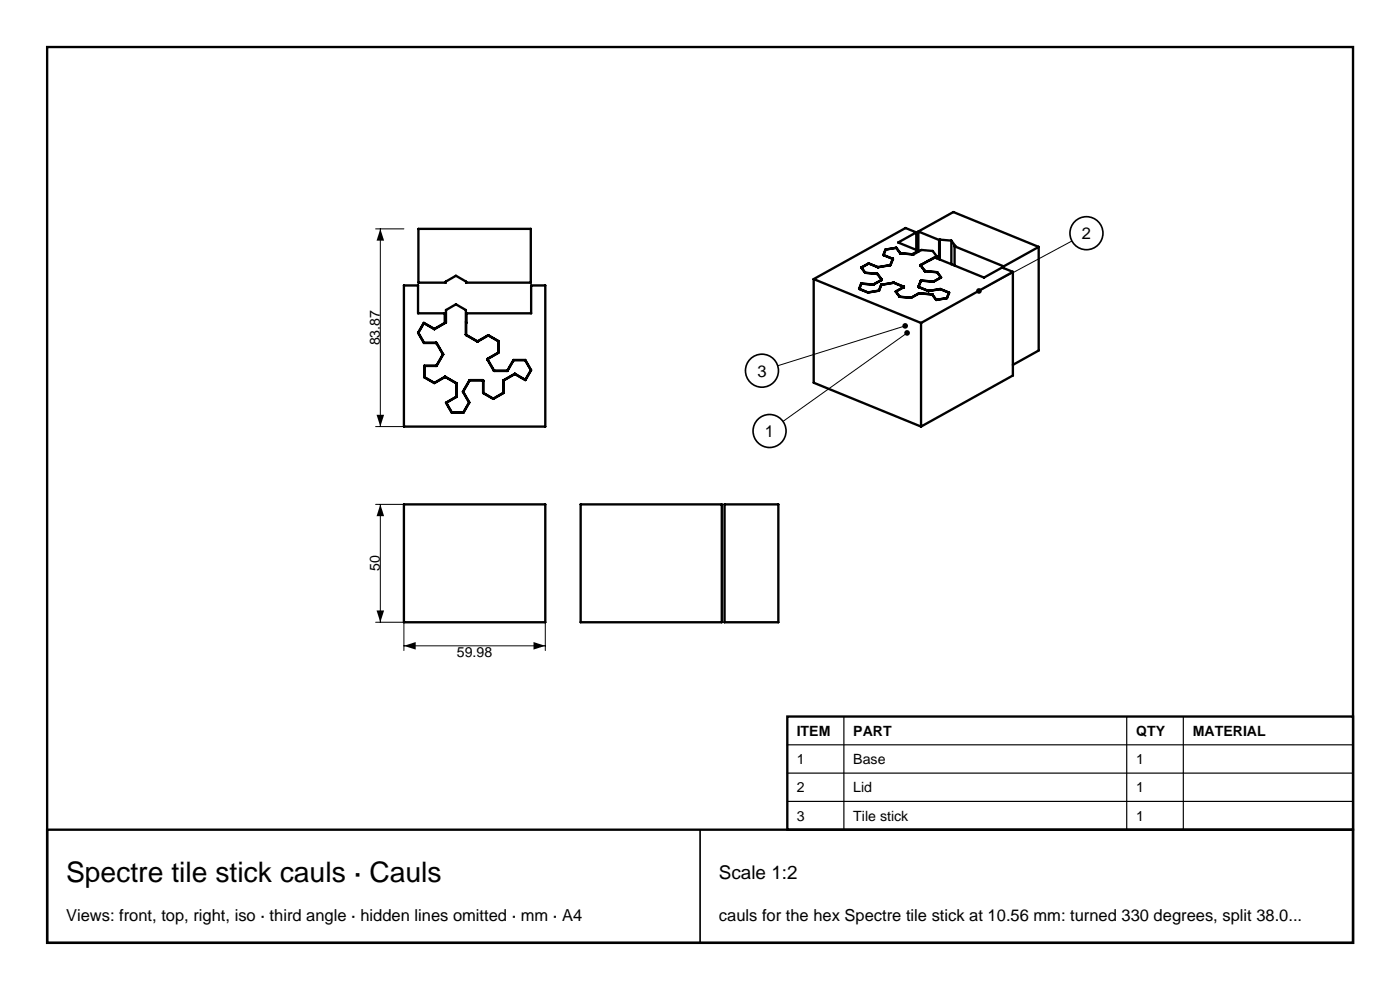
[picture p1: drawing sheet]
<svg xmlns="http://www.w3.org/2000/svg" width="297mm" height="210mm" viewBox="0 0 297 210" stroke-linecap="round" stroke-linejoin="round" font-family="sans-serif">
<g fill="none" stroke="#000" stroke-width=".5">
<path d="M10 10h277v190h-277zM88.8 48.5h23.8v11.5h-13.7v-.3l-2.2-1.2-2.1 1.2v.3h-5.8zM172.6 59.2v22l22.8 9.3M172.6 59.2l22.8 9.3M182.8 56.8h.1M182.8 56.8l.8 1.1M183.6 57.9h.1M183.6 57.9l2.5 .2M184.3 55.9h.1M184.3 55.9l-1.6 .8 .8 1.2 2.5 .2M184.3 55.9l1.9 .7M184.3 55.9l-1.5 .9"/>
<path d="M184.3 55.9l1.9 .8M186 58.1h.1M186.1 58.1h.1M186.1 58.1l.1 .1M186.1 58.1l.9 1.2M186.2 58.1h.1M186.2 56.7h.1M186.2 58.1v.1M186.2 58.1l.9 1.3M186.2 56.6v.1M186.3 56.7h.1M187 59.4h.1"/>
<path d="M187 59.3l-1.7 1M187 59.4l-1.7 1M187.1 59.4h-.1M187.1 59.4h.1M187.1 59.3h.1M187.4 54.1h.1M187.4 54.1l2 .8M187.8 52.9v.2M187.8 52.9l-.4 1.2 1.9 .8M188.8 56.3l-2.5 .4M188.8 56.2v.1M188.8 56.2h.1"/>
<path d="M188.9 56.3h-.1M188.9 56.2h-.1M188.9 56.2v.1M188.9 56.2l-.1 .1M188.9 56.2h.1M189.3 54.9h.1M189.4 54.9h.1M189.4 54.9v.2M189.4 55l-.5 1.2M189.4 54.9v.1M189.5 60h.1M189.5 60l-2.5 .4"/>
<path d="M189.6 60h.1M189.6 60h-.1M189.7 60h.1M190.1 52.6l-2.2 .4-.5 1.1M190.1 52.5v.1M190.1 52.5l-2.3 .4M190.1 52.5l.9 1.2M190.9 53.7h.1M191 53.7h.1M191.1 53.7h.1M191.1 53.7l2.6 .3M191.1 53.7l2.5 .2"/>
<path d="M193.6 53.9v.1M193.7 54h.1M193.8 54h-.1M193.8 54h.1M193.8 54l1.7-1 2.4 .2 .8 1.1M194.4 49.3l-2.3-.9-19.5 10.8M194.4 49.3v3.7M194.4 49.3l-3.9 2.1 4.3 1.8M194.8 49.1v4.1M194.8 49.1l7.4-4.1 18.2 7.4M194.8 49.1l4.4 1.8M194.8 53.2v.2"/>
<path d="M194.8 53.2l-1.2 .7M195.3 56.3h.1M195.3 56.2v.1M195.3 56.3l.9 1.2M195.3 56.2h.1M195.3 59.6l-.5 1.2M195.3 56.2v.2M195.3 59.6h.1M195.3 56.2l3-1.6 10.5 4.3 3.8-2.2 2.3 1M195.3 59.5v.2M195.4 59.6l-.5 1.2M195.4 59.5h-.1"/>
<path d="M195.4 59.6h.1M195.4 59.5v.1M195.4 59.5h.1M195.5 59.5h-.1M195.5 59.5h.1M196.2 57.5h.1M196.3 57.5h.1M196.3 57.5l2.5 .2M198.7 54.3l-3.4 1.9M198.7 54.3v.5M198.8 57.8l.8 1.1M198.8 57.7v.1"/>
<path d="M198.8 57.7l.9 1.2-1.7 .9-2.5-.3M199.2 50.9v4.1M199.4 50.8v4.2M199.4 50.8l-.2 .1M199.4 50.8l2.4 .2M199.6 58.9h.1M201.8 51l.9 1.2h-.2M201.8 51v5M202.5 52.2l10.4 4.3M202.5 52.2v4.1M212.9 56.5v.4M214.9 57.7v22l-19.5 10.8"/>
<path d="M214.9 57.7l-19.5 10.8M220.4 52.4v22l-5.5 3M220.4 52.4l-7.5 4.1M92.1 69.8h.1M92.1 69.8l-2.2-1.3-1.2 2.1 1.3 2.1h2.5M92.1 69.7l-2.2-1.2-1.2 2.1 1.2 2.2h2.6M92.1 69.7v.1M92.2 69.8h.1M92.5 77.6h-2.5v2.4l2.1 1.3 2.3-1.3M92.5 72.7h.1M92.5 77.6h-2.5v2.4l2.1 1.2 2.2-1.3M92.5 77.6h.1"/>
<path d="M92.6 72.7h.1M92.6 72.8h.1M92.6 77.6h-.1M92.6 77.6h.1M92.6 77.5v.1M92.6 72.7v.1M92.6 72.8l1.3 2.3M92.6 72.8l1.4 2.3M93.9 75.2l-1.3 2.3M93.9 75.2h.1M93.9 75.1v.1M94 75.1h.1"/>
<path d="M94 75.2l-1.4 2.4M94 75.1v.1M94 75.2h.1M94.4 79.9h-.1M94.4 80h.1M94.4 79.9h.1M94.5 80h.1M94.5 79.9h.1M94.5 80l2.3 1.3M94.5 79.9l2.3 1.4M94.5 68.4l-2.3 1.4M94.6 68.4h.1"/>
<path d="M94.6 68.3v-2.5l2.1-1.3 2.1 1.3v5.1M94.6 68.3v.1M98.8 70.9v.1M98.8 71h.1M98.9 71h.1M98.9 71v.1M98.9 71.1h.1M98.9 68.5l.1-2h13.7v-6h3v30h-30v-30h3v6h5.6l.1 2-2.2 1.2M98.9 70.9v.1M98.9 71.1l2.3 1.3M101.2 72.4h.1M101.3 72.4h.1"/>
<path d="M101.4 72.4h-.1M101.4 72.4l2.2-1.3 2.1 1.2v2.5l-2.2 1.3M101.4 72.4l2.2-1.2 2.1 1.2v2.4l-2.2 1.3M103.4 76.2v.1M103.4 76.2h.1M103.4 76.3h.1M103.4 76.3l1.4 2.3M103.5 76.1h-.1M103.5 76.2v.1M103.5 76.3h.1M103.5 76.2h.1M103.5 76.3l1.3 2.3"/>
<path d="M103.5 76.1h.1M103.5 76.1v.1M104.8 78.6v.1M104.8 78.6h.1M104.8 78.7h.1M104.9 78.7h2.6M104.9 78.6h.1M104.9 78.6h2.6M107.6 78.6h-.1M107.6 78.7h-.1M107.6 78.6h.1M107.6 78.7h.1"/>
<path d="M107.7 78.6h-.1M107.7 78.6l1.2-2.2h2.5l1.3 2.1-1.2 2.1-2.2-1.2M107.7 78.6l-.1 .1M107.7 78.6l1.3-2.2h2.4l1.2 2.1-1.2 2.1-2.1-1.3M107.7 78.6h.1M109.1 79.3l-2.3 1.4M109.2 79.3h-.1M109.2 79.4l-2.3 1.3M109.2 79.3h.1M109.2 79.4h.1M109.3 79.3h.1M182.3 61.3h.1"/>
<path d="M182.3 61.3l1.8 .7M182.7 60.1v.2M182.7 60.1l-.5 1.2 1.9 .8M182.7 60.1l2.5 .3M182.7 60.2l-.4 1.1M184.1 62v.1M185.2 60.4h.1M185.3 60.3v.1M185.3 60.3l-.1 .1M186.9 60.5l-.5 1.2M186.9 60.4v.2M186.9 60.4v.1"/>
<path d="M186.9 60.4h.1M187 60.4h-.1M187 60.5l-.5 1.2-2.4 .4M187 60.4v.1M187 60.4l-.1 .1M187 60.4h.1M189.7 60l2 .8M190.1 61.8v.1M190.1 61.8l.8 1.1M190.9 62.9v.1M191.7 60.9l-1.7 .9 .8 1.2 2.5 .2M191.7 60.9h.1"/>
<path d="M191.7 60.8h.1M191.7 60.8v.1M191.7 60.9l-1.6 .9M191.7 60.8l.1 .1M191.8 60.9h-.1M191.8 60.9h.1M193.3 63.2h.1M194.8 60.8h.1M194.8 60.8l.1 .1M194.8 60.9h.1M194.9 60.9h.1M194.9 60.8v.1"/>
<path d="M194.9 60.8h.1M194.9 60.9l2 .8M194.9 62.2v.1M194.9 62.2l-1.6 1M194.9 62.2h.1M195 62.3l-1.7 .9M195 62.2l-.1 .1M195 62.2h-.1M195 62.2v.1M195 62.2h.1M195.1 62.2h.1M195.1 62.2h-.1"/>
<path d="M195.1 62.2l2.6 .3M195.1 62.2l2.6 .2M195.4 68.5v22M196.9 61.7h.1M197 61.7h.1M197.1 61.7h-.1M197.7 62.5h.1M197.7 62.4v.1M197.7 62.4h.1M197.7 62.4l.1 .1M197.8 62.5h.1M197.8 62.5l.8 1.1"/>
<path d="M197.8 62.5v.1M199.5 61.3l1.8 .8M199.5 61.3h.1M199.5 61.3l-2.5 .4M199.5 61.3l1.9 .8-.5 1.1-2.3 .4M200.9 63.2v.1M200.9 63.2l-2.3 .4M201.3 62.1v.1M201.3 62.1l-.4 1.1M96.8 81.3h.1M96.8 84.2h.1M96.8 84.1v.1"/>
<path d="M96.8 81.4h.1M96.8 84.1h.1M96.8 81.4v2.7M96.9 81.3v.1M96.9 84.2h.1M96.9 84.1v.1M96.9 84.1h.1M96.9 81.4h.1M96.9 81.4v2.7M98.2 83.1h.1M98.2 83.1v.1M98.2 83v.1"/>
<path d="M98.2 83.2l1.3 2.2-1.2 2.1h-2.4l-1.2-2.1 2.1-1.2M98.3 83.1h.1M98.3 83v.1M98.3 83.1l1.3 2.3-1.3 2.1h-2.5l-1.2-2.1 2.2-1.2M99.6 80.7l-1.4 2.3M99.6 80.7h.1M99.6 80.7l-1.3 2.3M99.7 80.7h-.1M99.7 80.7h.1M99.7 80.6l-.1 .1M99.7 80.6h.1M99.7 80.6h2.7"/>
<path d="M99.7 80.7h2.7M102.4 80.7h.1M102.4 80.6h.1M102.4 80.6l.1 .1M102.5 80.7h.1M102.5 80.7v.1M102.5 80.8h.1M106.8 80.7v2.6l-2.2 1.3-2.1-1.3v-2.5M106.8 80.7h.1M106.8 80.8v2.6l-2.2 1.2-2.1-1.2v-2.6M106.8 80.8h.1M106.8 80.7v.1"/>
<path d="M106.9 80.7h-.1M85.7 107h30v25h-30zM123.2 107h29.9v25h-29.9zM153.7 107h11.4v25h-11.4z"/>
</g>
<path d="M79.7 48.5h6M80.7 48.5v42M192 69.1l-27 8.5M79.7 90.5h6M79.7 107h6M80.7 107v25M79.7 132h6v6M85.7 137h30M115.7 132v6" fill="none" stroke="#000" stroke-width=".21"/>
<g fill="#000">
<path d="M80.7 48.5l.8 2.5h-1.6zM79.9 88h1.6l-.8 2.5zM80.7 107l.8 2.5h-1.6zM79.9 129.5h1.6l-.8 2.5zM85.7 137l2.5-.8v1.6zM113.2 136.2l2.5 .8-2.5 .8z"/>
<circle cx="192" cy="69.1" r=".6"/>
</g>
<circle cx="161.6" cy="78.6" r="3.5" fill="#fff" stroke="#000" stroke-width=".35"/>
<path d="M192.4 70.6l-26.3 18.8" fill="none" stroke="#000" stroke-width=".21"/>
<circle cx="192.4" cy="70.6" r=".6" fill="#000"/>
<circle cx="163.3" cy="91.4" r="3.5" fill="#fff" stroke="#000" stroke-width=".35"/>
<path d="M227.4 51.1l-19.7 10.6" fill="none" stroke="#000" stroke-width=".21"/>
<circle cx="207.7" cy="61.7" r=".6" fill="#000"/>
<circle cx="230.5" cy="49.5" r="3.5" fill="#fff" stroke="#000" stroke-width=".35"/>
<path d="M167 152h120v24h-120z" fill="#fff" stroke="#000" stroke-width=".5"/>
<path d="M167 158h120M179 152v24M239 152v24M251 152v24M167 164h120M167 170h120" fill="none" stroke="#000" stroke-width=".25"/>
<path d="M10 176h277v24h-277z" fill="none" stroke="#000" stroke-width=".5"/>
<path d="M148.5 176v24" fill="none" stroke="#000" stroke-width=".35"/>
<text font-size="6" x="14" y="187.2">Spectre tile stick cauls · Cauls</text>
<text font-size="4" x="152.5" y="186.4">Scale 1:2</text>
<g font-size="3.5">
<text x="229.5" y="50.7">2</text>
<text x="160.7" y="79.9">3</text>
<text x="162.3" y="92.7">1</text>
<text x="14" y="195.3">Views: front, top, right, iso · third angle · hidden lines omitted · mm · A4</text>
<text x="152.5" y="195.3">cauls for the hex Spectre tile stick at 10.56 mm: turned 330 degrees, split 38.0...</text>
</g>
<g font-size="3">
<text x="80.6" y="73.3" transform="rotate(-90 80.6 73.3)">83.87</text>
<text x="80.6" y="121.2" transform="rotate(-90 80.6 121.2)">50</text>
<text x="96.9" y="139.3">59.98</text>
<text x="169" y="156.1">ITEM</text>
<text x="181" y="156.1">PART</text>
<text x="241" y="156.1">QTY</text>
<text x="253" y="156.1">MATERIAL</text>
<text x="169" y="162.1">1</text>
<text x="181" y="162.1">Base</text>
<text x="241" y="162.1">1</text>
<text x="169" y="168.1">2</text>
<text x="181" y="168.1">Lid</text>
<text x="241" y="168.1">1</text>
<text x="169" y="174.1">3</text>
<text x="181" y="174.1">Tile stick</text>
<text x="241" y="174.1">1</text>
</g>
</svg>
